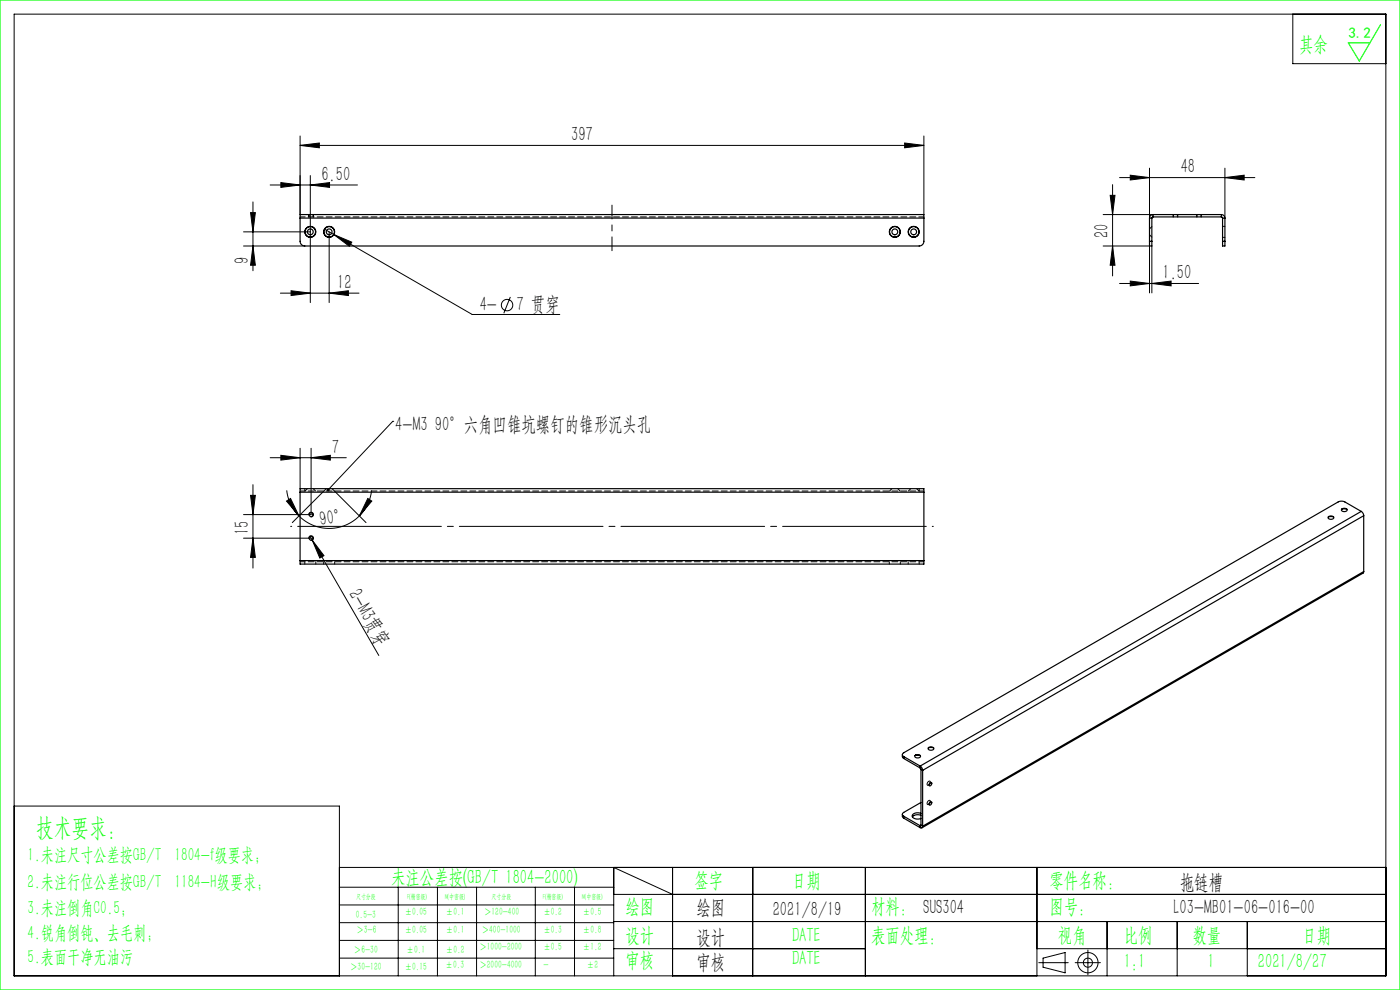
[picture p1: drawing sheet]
<svg xmlns="http://www.w3.org/2000/svg" width="297mm" height="210mm" viewBox="0 0 297 210" stroke-linecap="round" stroke-linejoin="round" font-family="sans-serif">
<g fill="none" stroke="#000" stroke-width=".21">
<path d="M3 3h291v204h-291zM274.3 3v10.5h19.7M57.3 39.2h18.5M59.6 38.7l4.1 .5-4.1 .5zM63.7 30.8l4-.5v1.1zM63.7 28.8v16.7M63.7 30.8h132.3M65.8 39.2l4.1-.5v1zM65.8 37.2v27M191.9 30.3l4.1 .5-4.1 .6zM196 28.8v16.7M236 39.2v19.3"/>
<path d="M237.5 37.7h28.7M239.8 37.2l4.1 .5-4.1 .5zM243.9 35.7v10.6M259.9 37.7l4-.5v1zM259.9 35.7v10.6M51.7 52.2h13M51.7 49.2h14.1M53.2 45.1h1l-.5 4.1zM53.7 52.2l.5 4.1h-1zM53.7 42.8v14.6M65.5 45.5v.5M66.5 45.5v.5"/>
<path d="M68.8 48.6l31.4 18.1h18.6M69.8 49.2v15M70.8 49.8l3.8 1.6-.5 .8zM234 52.2h9.9v9.9M234 45.5h10.6M235.5 41.4h1l-.5 4.1zM236 52.2l.5 4.1h-1zM239.8 59.6l4.1 .5-4.1 .5zM244.4 52.2v9.9M248.9 45.5v.5M249.9 45.5v.5M253.9 45.5v.5"/>
<path d="M254.9 45.5v.5M59.5 62.2h16.7M61.7 61.7l4.1 .5-4.1 .5zM69.8 62.2l4.1-.5v1zM108.3 63l-1.4 3.5M237.5 60.1h16.8M244.4 60.1l4-.5v1zM57.3 97.1h16.2M59.6 96.6l4.1 .5-4.1 .5zM63.7 95.1v8.6M66 97.1l4.1-.5v1zM66 95.1v14.1h-14.3"/>
<path d="M83.3 89.4h.1M83.3 89.4l-13.7 14.5M51.7 114.2h14.3M53.2 105.1h1l-.5 4.1zM53.7 114.2l.5 4h-1zM53.7 102.8v17.7M60.8 106.3l.8-.6 1.8 3.7zM60.8 104a9.1 9.1 0 0 0 2.6 5.4M63.4 109.4a9.1 9.1 0 0 0 12.8 0M65.5 114.3a.5 .5 0 0 1 .5-.6 .5 .5 0 0 1 .5 .5 .5 .5 0 0 1-.6 .4M65.5 109.3a.5 .5 0 0 1 .5-.6 .5 .5 0 0 1 .5 .5 .5 .5 0 0 1-.6 .4M65.7 113.7l.5 .9"/>
<path d="M66.2 114.6l2.5 3.3-.9 .5zM66.2 114.6l14.2 24.4M68.7 104.2l-6.7 6.7M70.9 104.2l6.7 6.7M78 105.7l.9 .6-2.7 3.1zM78.8 104a9.1 9.1 0 0 1-2.6 5.4M3 171h69v36M196.9 169.9l.2-.1a.47 .47 0 0 1 .3 .5 .47 .47 0 0 1-.5 .4l-.2-.3zM196.9 165.8l.2-.1a.47 .47 0 0 1 .3 .5 .47 .47 0 0 1-.5 .4l-.2-.3zM72 184h222M72 188.2h58.2M72 192h58.2"/>
<path d="M72 195.7h58.2M72 199.5h58.2M84.5 188.2v18.8M92.8 188.2v18.8M101.1 188.2v18.8M113.6 188.2v18.8M121.9 188.2v18.8M130.2 189.7h163.8M130.2 195.5h163.8M142.7 189.7l-12.5-5.7v23M142.7 184v23M159.7 184v23"/>
<path d="M183.6 184v23M220 184v23M234.9 195.5v11.5M249.7 195.5v11.5M264.6 195.5v11.5M72 203.2h58.2M130.2 201.2h53.4M220 201.2h74M220.4 204.2h6.2M221.3 203.2l4.7-1.1v4.3l-4.7-1.2zM228.1 204.2h5.3M230.8 201.5v5.3"/>
<circle cx="107.6" cy="64.7" r="1.21"/>
<circle cx="230.8" cy="204.2" r="2.15"/>
<circle cx="230.8" cy="204.2" r=".96"/>
</g>
<path d="M129.8 53.2v-9.7" fill="none" stroke="#000" stroke-width=".21" stroke-dasharray="30.5 1.3 1.3 1.3" stroke-dashoffset="27.6"/>
<path d="M61.7 111.7h136.3" fill="none" stroke="#000" stroke-width=".21" stroke-dasharray="30.5 1.3 1.3 1.3" stroke-dashoffset="-1.5"/>
<path d="M0 0h297v210h-297zM292.9 5.2l-4.5 7.7-2.4-3.8h4.6" fill="none" stroke="#0f0" stroke-width=".25"/>
<g fill="#000">
<path d="M66.2 114.6l2.5 3.3-.9 .5zM69.4 103.7a.34 .34 0 0 1 .4-.1 .34 .34 0 0 1 .1 .5 .34 .34 0 0 1-.5 0l.2-.2-.2 .2z"/>
<path d="M63.7 30.8l4-.5v1.1zM191.9 30.3l4.1 .5-4.1 .6zM70.8 49.8l3.3 2.4 .5-.8zM59.6 96.6l4.1 .5-4.1 .5zM66 97.1l4.1-.5v1z"/>
<path d="M65.8 39.2l4.1-.5v1zM59.6 38.7l4.1 .5-4.1 .5z"/>
<path d="M53.2 45.1h1l-.5 4.1zM53.7 52.2l.5 4.1h-1zM53.2 105.1h1l-.5 4.1zM53.7 114.2l.5 4h-1z"/>
<path d="M236 52.2l.5 4.1h-1zM235.5 41.4h1l-.5 4.1z"/>
<path d="M61.7 61.7l4.1 .5-4.1 .5zM69.8 62.2l4.1-.5v1z"/>
<path d="M239.8 59.6l4.1 .5-4.1 .5zM244.4 60.1l4-.5v1zM239.8 37.2l4.1 .5-4.1 .5zM259.9 37.7l4-.5v1z"/>
<path d="M60.8 106.3l.8-.6 1.8 3.7zM78 105.7l.9 .6-2.7 3.1z"/>
</g>
<g fill="none" stroke="#000" stroke-width=".25">
<path d="M63.7 46.3v4.9a1 1 0 0 0 1 1h130.3a1 1 0 0 0 1-1v-4.9M63.7 46.3v-.8h132.3v.8M63.7 46.3h132.3M243.9 51.2v1h.5v-1M243.9 46.3h.5M243.9 51.2h.5M243.9 46.3v4.9M244.4 46.3v4.9M244.6 46l-.2 .3M244.6 45.5a.75 .75 0 0 0-.7 .8M244.6 45.5h14.5M244.6 45.5v.5"/>
<path d="M244.6 46h14.5M259.1 45.5a.75 .75 0 0 1 .8 .8M259.1 46l.3 .3M259.1 45.5v.5M259.4 51.2v1h.5v-1M259.4 46.3h.5M259.4 51.2h.5M259.4 46.3v4.9M259.9 46.3v4.9M63.7 104.4v-.7h132.3v.7M63.7 118.9v.8h132.3v-.8M63.7 104.4v14.5"/>
<path d="M63.7 104.4h132.3M63.7 118.9h132.3M196 104.4v14.5M281.8 109.7a.64 .64 0 0 1 .6-.3 .64 .64 0 0 1 .5 .5 .64 .64 0 0 1-.6 .3 .64 .64 0 0 1-.5-.5zM281.8 109.7h1.1M284.6 108a.64 .64 0 0 1 .7-.2 .64 .64 0 0 1 .5 .5 .64 .64 0 0 1-.7 .3 .64 .64 0 0 1-.5-.6zM284.6 108h1.1M288.8 108.5l.3 .4 .2 .5M288.8 108.5l-3.5-2a1.56 1.56 0 0 0-1.4 0l-92.2 53.2a.43 .43 0 0 0-.3 .4 .43 .43 0 0 0 .3 .4M288.8 108.5l-93.6 54M289.3 109.4l-93.6 54M289.3 109.4v11.8"/>
<path d="M289.3 121.2l-.2 .4-93.5 54M289.3 121.2l-93.6 54.1M196.9 158.7a.64 .64 0 0 1 .7-.3 .64 .64 0 0 1 .5 .5 .64 .64 0 0 1-.7 .3 .64 .64 0 0 1-.5-.5zM196.9 158.6h1.2M191.4 160.1v.5l.3 .3M191.4 172.7v.6l.3 .3M191.7 160.5l3.5 2M191.7 160.9l3.5 2M191.7 160.5v.4M191.7 173.1v.5M191.7 173.1l3.5 2.1M191.7 173.6l3.5 2"/>
<path d="M194.1 160.3a.64 .64 0 0 1 .7-.3 .64 .64 0 0 1 .4 .6 .64 .64 0 0 1-.6 .2 .64 .64 0 0 1-.5-.5zM194.1 160.3h1.1M195.2 162.5l.4 .4 .1 .5M195.2 162.9l.2 .3M195.2 162.5v.4M195.2 175.2v.4M195.4 175.1l-.2 .1M195.4 170.2l-3.7 2.1a.43 .43 0 0 0-.3 .4 .43 .43 0 0 0 .3 .4M195.4 172.5a1.26 1.26 0 0 0-1.9 .7 1.44 1.44 0 0 0 1.9 .4M195.4 173l-.9-.2-.7 .2-.2 .3M195.4 163.2l.3 .2M195.4 175.1l.3 .2"/>
<path d="M195.4 163.2v11.9M195.7 175.3a.32 .32 0 0 1-.1 .3 .32 .32 0 0 1-.4 0M195.7 163.4v11.9M197.3 170.2l.2-.2a.39 .39 0 0 1 .1 .5 .39 .39 0 0 1-.5 .2zM197.3 166.1l.2-.1a.39 .39 0 0 1 .1 .5 .39 .39 0 0 1-.5 .1zM197.3 166l-.2 .4M197.3 170.1l-.2 .4"/>
<circle cx="65.8" cy="49.2" r=".62"/>
<circle cx="65.8" cy="49.2" r="1.12"/>
<circle cx="65.8" cy="49.2" r="1.17"/>
<circle cx="69.8" cy="49.2" r="1.12"/>
<circle cx="69.8" cy="49.2" r=".62"/>
<circle cx="69.8" cy="49.2" r="1.17"/>
<circle cx="189.8" cy="49.2" r=".62"/>
<circle cx="189.8" cy="49.2" r="1.12"/>
<circle cx="189.8" cy="49.2" r="1.17"/>
<circle cx="193.8" cy="49.2" r="1.12"/>
<circle cx="193.8" cy="49.2" r=".62"/>
<circle cx="193.8" cy="49.2" r="1.17"/>
<circle cx="66" cy="109.2" r=".42"/>
<circle cx="66" cy="114.2" r=".42"/>
</g>
<path d="M63.7 46h132.3M63.7 104.2h132.3M196 119.2h-132.3" fill="none" stroke="#000" stroke-width=".21" stroke-dasharray="1.3 .6" stroke-dashoffset=".2"/>
<g fill="none" stroke="#000" stroke-width=".21" stroke-dasharray="1.3 .6">
<path d="M65.6 45.5v.5M66.4 46v-.5M248.9 45.5v.5M249.8 46v-.5M253.9 45.5v.5M254.8 46v-.5M259.4 50.3h.5M259.9 48h-.5M64.7 104.2v-.5M64.7 119.2v.5M67 119.7v-.5M68.7 119.2v.5"/>
<path d="M71 119.7v-.5M188.7 119.2v.5M191 119.7v-.5M192.7 119.2v.5M195 103.7v.5M195 119.7v-.5"/>
</g>
<path d="M243.9 49.8l.5 .5M244.4 48.1l-.5 .5M65.2 103.7l-.5 .5M66.9 104.2l-.5-.5M69.2 103.7l-.5 .5M70.9 104.2l-.5-.5M189.2 103.7l-.5 .5M190.9 104.2l-.5-.5M193.2 103.7l-.5 .5M194.9 104.2l-.5-.5" fill="none" stroke="#000" stroke-width=".21" stroke-dasharray="1.3 .6" stroke-dashoffset=".4"/>
<text font-size="5.4" fill="#0f0" x="7.7" y="177.2">技术要求：</text>
<g font-size="4.4" fill="#0f0">
<text x="275.6" y="10.8">其余</text>
<text x="83" y="187.5">未注公差按(GB/T 1804-2000)</text>
<text x="147.3" y="188">签字</text>
<text x="168" y="188">日期</text>
<text x="222.6" y="188">零件名称：</text>
<text x="132.7" y="193.6">绘图</text>
<text x="184.8" y="193.6">材料： SUS304</text>
<text x="222.6" y="193.6">图号：</text>
<text x="132.7" y="199.8">设计</text>
<text x="168" y="199.8">DATE</text>
<text x="184.8" y="199.8">表面处理：</text>
<text x="224.4" y="199.8">视角</text>
<text x="238.4" y="199.8">比例</text>
<text x="253" y="199.8">数量</text>
<text x="276.3" y="199.8">日期</text>
<text x="132.7" y="205.1">审核</text>
<text x="168" y="204.6">DATE</text>
<text x="238.4" y="205.3">1:1</text>
<text x="256.2" y="205.3">1</text>
<text x="266.9" y="205.3">2021/8/27</text>
</g>
<g font-size="4.4">
<text x="121.2" y="30">397</text>
<text x="68.2" y="38.4">6.50</text>
<text x="250.5" y="36.8">48</text>
<text x="235.2" y="50.5" transform="rotate(-90 235.2 50.5)">20</text>
<text x="52.8" y="55.9" transform="rotate(-90 52.8 55.9)">9</text>
<text x="246.6" y="59.3">1.50</text>
<text x="71.6" y="61.3">12</text>
<text x="101.8" y="66">4-</text>
<text x="109.6" y="66">7 贯穿</text>
<text x="83.9" y="91.4">4-M3 90°六角凹锥坑螺钉的锥形沉头孔</text>
<text x="70.4" y="96.2">7</text>
<text x="52.8" y="113.5" transform="rotate(-90 52.8 113.5)">15</text>
<text x="68" y="111.6" transform="rotate(-9 68 111.6)">90°</text>
<text x="73.8" y="126" transform="rotate(60 73.8 126)">2-M3贯穿</text>
<text x="250.3" y="188.6">拖链槽</text>
<text x="147.8" y="194">绘图</text>
<text x="163.9" y="194.3">2021/8/19</text>
<text x="249" y="194">L03-MB01-06-016-00</text>
<text x="147.8" y="200.2">设计</text>
<text x="147.8" y="205.5">审核</text>
</g>
<g font-size="4" fill="#0f0">
<text x="5.9" y="182.6">1.未注尺寸公差按GB/T 1804-f级要求；</text>
<text x="5.9" y="188.4">2.未注行位公差按GB/T 1184-H级要求；</text>
<text x="5.9" y="193.9">3.未注倒角C0.5；</text>
<text x="5.9" y="199.2">4.锐角倒钝、去毛刺；</text>
<text x="5.9" y="204.2">5.表面干净无油污</text>
</g>
<text font-size="3.2" fill="#0f0" x="286.1" y="8">3.2</text>
<g font-size="2.3" fill="#0f0">
<text x="75.5" y="194.7">0.5-3</text>
<text x="75.6" y="198">＞3-6</text>
<text x="85.9" y="194.2">±0.05</text>
<text x="85.9" y="198">±0.05</text>
<text x="94.6" y="194.2">±0.1</text>
<text x="94.6" y="198">±0.1</text>
<text x="102.2" y="198">＞400-1000</text>
<text x="102.7" y="194.2">＞120-400</text>
<text x="115.3" y="194.2">±0.2</text>
<text x="115.3" y="198">±0.3</text>
<text x="123.7" y="194.2">±0.5</text>
<text x="123.7" y="198">±0.8</text>
<text x="75.1" y="202.2">＞6-30</text>
<text x="86.3" y="202.2">±0.1</text>
<text x="94.6" y="202.2">±0.2</text>
<text x="101.7" y="201.6">＞1000-2000</text>
<text x="115.3" y="201.6">±0.5</text>
<text x="123.7" y="201.6">±1.2</text>
<text x="74.3" y="205.8">＞30-120</text>
<text x="85.9" y="205.8">±0.15</text>
<text x="94.5" y="205.4">±0.3</text>
<text x="101.7" y="205.4">＞2000-4000</text>
<text x="115.3" y="205.4">-</text>
<text x="124.5" y="205.4">±2</text>
</g>
<g font-size="1.5" fill="#0f0">
<text x="75.5" y="190.6">尺寸分段</text>
<text x="86.4" y="190.6">F(精密级)</text>
<text x="94.4" y="190.6">M(中密级)</text>
<text x="104.3" y="190.6">尺寸分段</text>
<text x="115.2" y="190.6">F(精密级)</text>
<text x="123.5" y="190.6">M(中密级)</text>
</g>
</svg>
